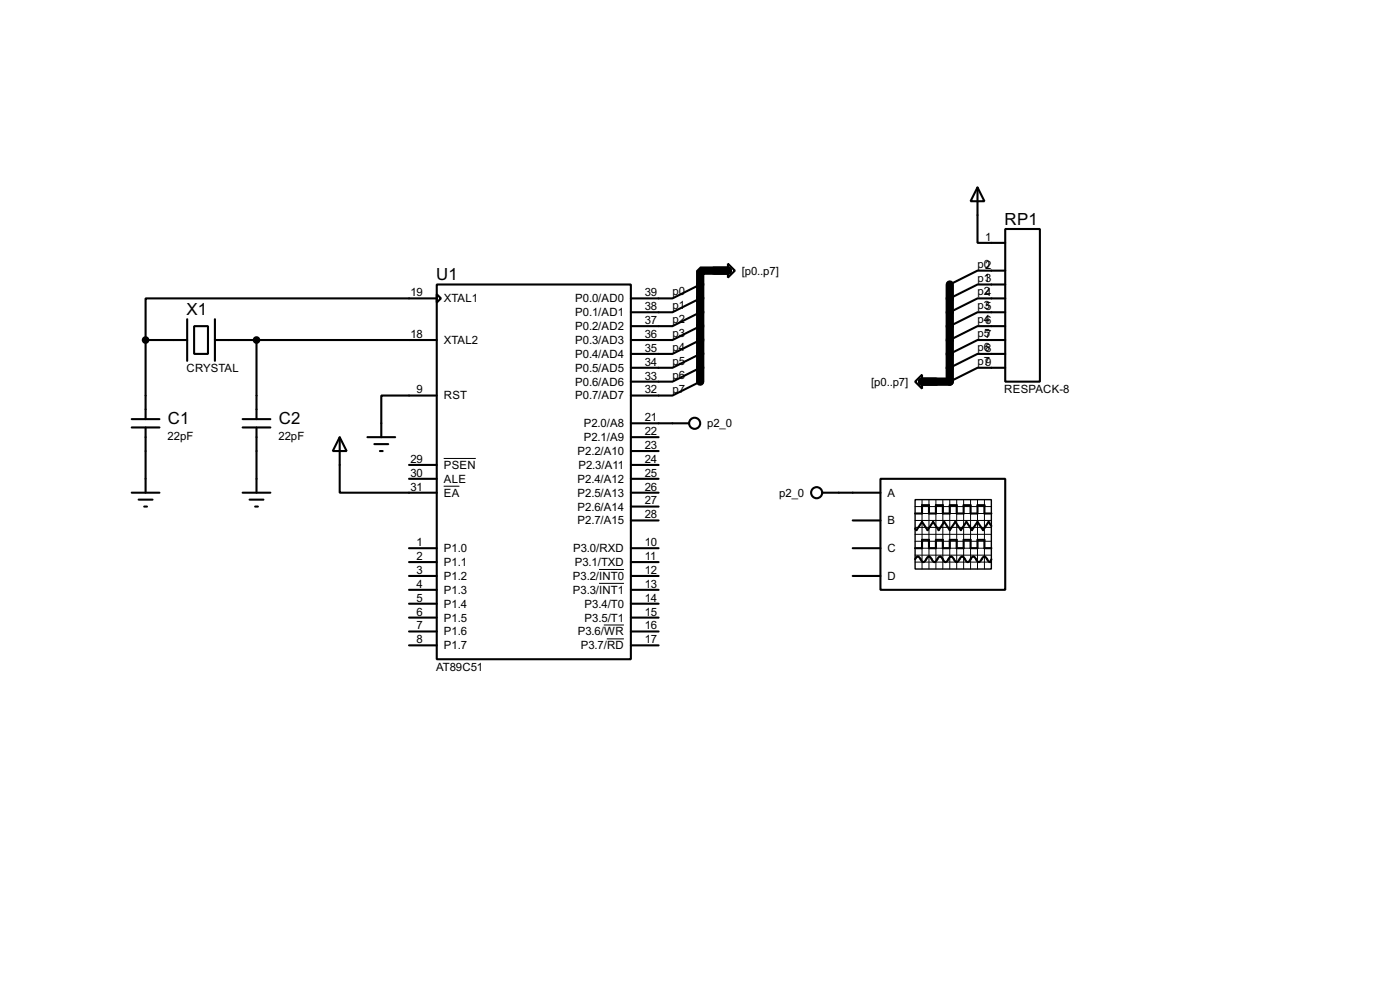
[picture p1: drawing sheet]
<svg xmlns="http://www.w3.org/2000/svg" width="256mm" height="180mm" viewBox="0 0 256 180" stroke-linecap="round" stroke-linejoin="round" font-family="sans-serif">
<path d="M130.8 49.5h2.5h-5v20.3M174 52.1v17.7h-5.1" fill="none" stroke="#000" stroke-width="1.5"/>
<g fill="none" stroke="#000" stroke-width=".38">
<path d="M179.1 34.3l1.2 2.5h-2.5zM179.1 34.3v10.1h5M34.3 58.4v7.6M35.6 59.7h2.5v5.1h-2.5zM39.4 58.4v7.6M80 52.1h35.6v68.5h-35.6zM80 53.8l.8 .8-.8 .8zM80 54.6h-53.3v7.6M128.3 59.7l-5.1 2.5h-7.6M128.3 57.1l-5.1 2.6h-7.6M128.3 54.6l-5.1 2.5h-7.6M128.3 52.1l-5.1 2.5h-7.6"/>
<path d="M133.3 48.3l1.3 1.2-1.3 1.3zM184.1 41.9h6.4v27.9h-6.4zM184.1 49.5h-5l-5.1 2.6M184.1 52.1h-5l-5.1 2.5M184.1 54.6h-5l-5.1 2.5M184.1 57.1h-5l-5.1 2.6M184.1 59.7h-5l-5.1 2.5M24.1 78.2h5.1M24.1 76.7h5.1M26.7 62.2h7.6M26.7 62.2v14.5M26.7 78.2v12"/>
<path d="M39.4 62.2h40.6M44.4 78.2h5.1M44.4 76.7h5.1M47 62.2v14.5M47 78.2v12M80 72.4h-10.2v7.6M115.6 77.5h10.6M128.3 69.8l-5.1 2.6h-7.6M128.3 67.3l-5.1 2.5h-7.6M128.3 64.8l-5.1 2.5h-7.6M128.3 62.2l-5.1 2.6h-7.6M167.6 69.8l1.3-1.2v2.5z"/>
<path d="M184.1 62.2h-5l-5.1 2.6M184.1 64.8h-5l-5.1 2.5M184.1 67.3h-5l-5.1 2.5M24.1 90.2h5.1M25.4 91.4h2.5M26.4 92.7h.5M44.4 90.2h5.1M45.7 91.4h2.6M46.7 92.7h.5M62.2 80l1.3 2.5h-2.5zM62.2 80v10.2h17.8M67.3 80h5.1"/>
<path d="M68.6 81.3h2.5M69.6 82.5h.5M74.9 87.6h5.1M74.9 85.1h5.1M115.6 90.2h5M115.6 87.6h5M115.6 85.1h5M115.6 95.2h5M115.6 80h5M115.6 82.5h5M115.6 92.7h5M150.6 90.2h10.7"/>
<path d="M156.2 95.2h5.1M161.3 87.6h22.8v20.3h-22.8zM167.6 94h1.3v-1.5h1.3v1.5h1.2v-1.5h1.3v1.5h1.3v-1.5h1.3v1.5h1.2v-1.5h1.3v1.5h1.3v-1.5h1.2v1.5h1.3M181.6 96.3l-.5-.8-1 1.5-1-1.5-1 1.5-1.1-1.5-1 1.5-1-1.5-1 1.5-1-1.5-1 1.5-1.1-1.5-1 1.5-1-1.5-1 1.5-.3-.2M74.9 100.3h5.1M74.9 102.9h5.1M74.9 105.4h5.1M74.9 107.9h5.1M74.9 110.5h5.1M74.9 113h5.1M74.9 115.6h5.1M74.9 118.1h5.1"/>
<path d="M115.6 100.3h5M115.6 102.9h5M115.6 105.4h5M115.6 107.9h5M115.6 110.5h5M115.6 113h5M115.6 115.6h5M115.6 118.1h5M156.2 100.3h5.1M156.2 105.4h5.1M167.6 102.4l.3-.4 .2-.1 .3 .1 .5 .7 .3 .2 .2-.2 .5-.7 .3-.1 .2 .1 .5 .7 .3 .2 .2-.2 .5-.7 .3-.1 .3 .1 .5 .7 .2 .2 .3-.2 .5-.7 .2-.1 .3 .1 .5 .7 .3 .2 .2-.2 .5-.7 .3-.1 .2 .1 .5 .7 .3 .2 .2-.2 .5-.7 .3-.1 .3 .1 .5 .7 .2 .2 .3-.2 .5-.7 .2-.1 .3 .1 .5 .7 .3 .2 .2-.5M167.6 100.3h1.3v-1.5h1.3v1.5h1.2v-1.5h1.3v1.5h1.3v-1.5h1.3v1.5h1.2v-1.5h1.3v1.5h1.3v-1.5h1.2v1.5h1.3"/>
<circle cx="127.3" cy="77.5" r="1.02"/>
<circle cx="149.6" cy="90.2" r="1.02"/>
</g>
<g fill="none" stroke="#000" stroke-width=".18">
<path d="M81.3 89h2.9M81.3 83.9h5.9M167.6 95.2h14M167.6 92.7h14M167.6 94h14M167.6 96.5h14M167.6 99.1h14M167.6 97.8h14M168.9 91.4v12.7M170.2 91.4v12.7M171.4 91.4v12.7M172.7 91.4v12.7"/>
<path d="M174 91.4v12.7M175.3 91.4v12.7M176.5 91.4v12.7M177.8 91.4v12.7M179.1 91.4v12.7M180.3 91.4v12.7M109.7 104.2h4.6M109.7 106.8h4.6M110.6 114.4h3.7M111.2 116.9h3.1M167.6 100.3h14M167.6 101.6h14"/>
<path d="M167.6 102.9h14"/>
</g>
<g fill="#000" stroke="#000" stroke-width=".38">
<circle cx="26.7" cy="62.2" r=".51"/>
<circle cx="47" cy="62.2" r=".51"/>
</g>
<path d="M167.6 91.4h14v12.7h-14z" fill="none" stroke="#000" stroke-width=".25"/>
<g font-size="3.4">
<text x="184" y="41.1">RP1</text>
<text x="79.9" y="51.3">U1</text>
<text x="34.2" y="57.6">X1</text>
<text x="30.7" y="77.5">C1</text>
<text x="51.1" y="77.5">C2</text>
</g>
<g font-size="2.3">
<text x="180.5" y="44.1">1</text>
<text x="135.9" y="50.2">[p0..p7]</text>
<text x="179.1" y="49">p02</text>
<text x="179.1" y="51.5">p13</text>
<text x="75.2" y="54.2">19</text>
<text x="81.3" y="55.3">XTAL1</text>
<text x="105.4" y="55.3">P0.0/AD0</text>
<text x="105.4" y="57.9">P0.1/AD1</text>
<text x="118.1" y="54.2">39</text>
<text x="118.1" y="56.8">38</text>
<text x="118.1" y="59.3">37</text>
<text x="123.2" y="59.1">p2</text>
<text x="123.2" y="56.6">p1</text>
<text x="123.2" y="54.1">p0</text>
<text x="179.1" y="54.1">p24</text>
<text x="179.1" y="56.6">p35</text>
<text x="179.1" y="59.1">p46</text>
<text x="75.2" y="61.8">18</text>
<text x="81.3" y="62.9">XTAL2</text>
<text x="105.4" y="60.4">P0.2/AD2</text>
<text x="105.4" y="62.9">P0.3/AD3</text>
<text x="105.4" y="65.5">P0.4/AD4</text>
<text x="118.1" y="61.8">36</text>
<text x="118.1" y="64.4">35</text>
<text x="123.2" y="64.2">p4</text>
<text x="123.2" y="61.7">p3</text>
<text x="179.1" y="61.7">p57</text>
<text x="179.1" y="64.2">p68</text>
<text x="34.2" y="68.2">CRYSTAL</text>
<text x="105.4" y="68">P0.5/AD5</text>
<text x="105.4" y="70.6">P0.6/AD6</text>
<text x="118.1" y="66.9">34</text>
<text x="118.1" y="69.5">33</text>
<text x="123.2" y="71.8">p7</text>
<text x="123.2" y="69.3">p6</text>
<text x="123.2" y="66.8">p5</text>
<text x="159.6" y="70.6">[p0..p7]</text>
<text x="179.1" y="66.8">p79</text>
<text x="184" y="72">RESPACK-8</text>
<text x="76.3" y="72">9</text>
<text x="81.3" y="73.1">RST</text>
<text x="105.4" y="73.1">P0.7/AD7</text>
<text x="118.1" y="72">32</text>
<text x="118.1" y="77.1">21</text>
<text x="30.7" y="80.5">22pF</text>
<text x="51" y="80.5">22pF</text>
<text x="105.8" y="83.3">P2.2/A10</text>
<text x="106.9" y="78.2">P2.0/A8</text>
<text x="106.9" y="80.7">P2.1/A9</text>
<text x="118.1" y="79.6">22</text>
<text x="118.1" y="82.2">23</text>
<text x="129.5" y="78.2">p2_0</text>
<text x="75.2" y="87.2">30</text>
<text x="75.2" y="89.8">31</text>
<text x="75.2" y="84.7">29</text>
<text x="81.3" y="88.3">ALE</text>
<text x="81.3" y="85.8">PSEN</text>
<text x="105.8" y="88.3">P2.4/A12</text>
<text x="106" y="85.8">P2.3/A11</text>
<text x="118.1" y="84.7">24</text>
<text x="118.1" y="87.2">25</text>
<text x="118.1" y="89.8">26</text>
<text x="81.3" y="90.9">EA</text>
<text x="105.8" y="96">P2.7/A15</text>
<text x="105.8" y="90.9">P2.5/A13</text>
<text x="105.8" y="93.4">P2.6/A14</text>
<text x="118.1" y="94.9">28</text>
<text x="118.1" y="92.3">27</text>
<text x="142.7" y="90.9">p2_0</text>
<text x="162.6" y="90.9">A</text>
<text x="162.6" y="96">B</text>
<text x="76.3" y="99.9">1</text>
<text x="81.3" y="101">P1.0</text>
<text x="105" y="101">P3.0/RXD</text>
<text x="118.1" y="99.9">10</text>
<text x="162.6" y="101">C</text>
<text x="76.3" y="102.5">2</text>
<text x="76.3" y="105">3</text>
<text x="76.3" y="107.6">4</text>
<text x="81.3" y="103.6">P1.1</text>
<text x="81.3" y="106.1">P1.2</text>
<text x="104.9" y="106.1">P3.2/INT0</text>
<text x="105.3" y="103.6">P3.1/TXD</text>
<text x="118.1" y="102.5">11</text>
<text x="118.1" y="105">12</text>
<text x="118.1" y="107.6">13</text>
<text x="162.6" y="106.1">D</text>
<text x="76.3" y="110.1">5</text>
<text x="76.3" y="112.6">6</text>
<text x="81.3" y="108.7">P1.3</text>
<text x="81.3" y="111.2">P1.4</text>
<text x="81.3" y="113.7">P1.5</text>
<text x="104.9" y="108.7">P3.3/INT1</text>
<text x="107.1" y="111.2">P3.4/T0</text>
<text x="107.1" y="113.7">P3.5/T1</text>
<text x="118.1" y="110.1">14</text>
<text x="118.1" y="112.6">15</text>
<text x="76.3" y="115.2">7</text>
<text x="76.3" y="117.7">8</text>
<text x="81.3" y="116.3">P1.6</text>
<text x="81.3" y="118.8">P1.7</text>
<text x="105.8" y="116.3">P3.6/WR</text>
<text x="106.4" y="118.8">P3.7/RD</text>
<text x="118.1" y="117.7">17</text>
<text x="118.1" y="115.2">16</text>
<text x="79.9" y="122.7">AT89C51</text>
</g>
</svg>
